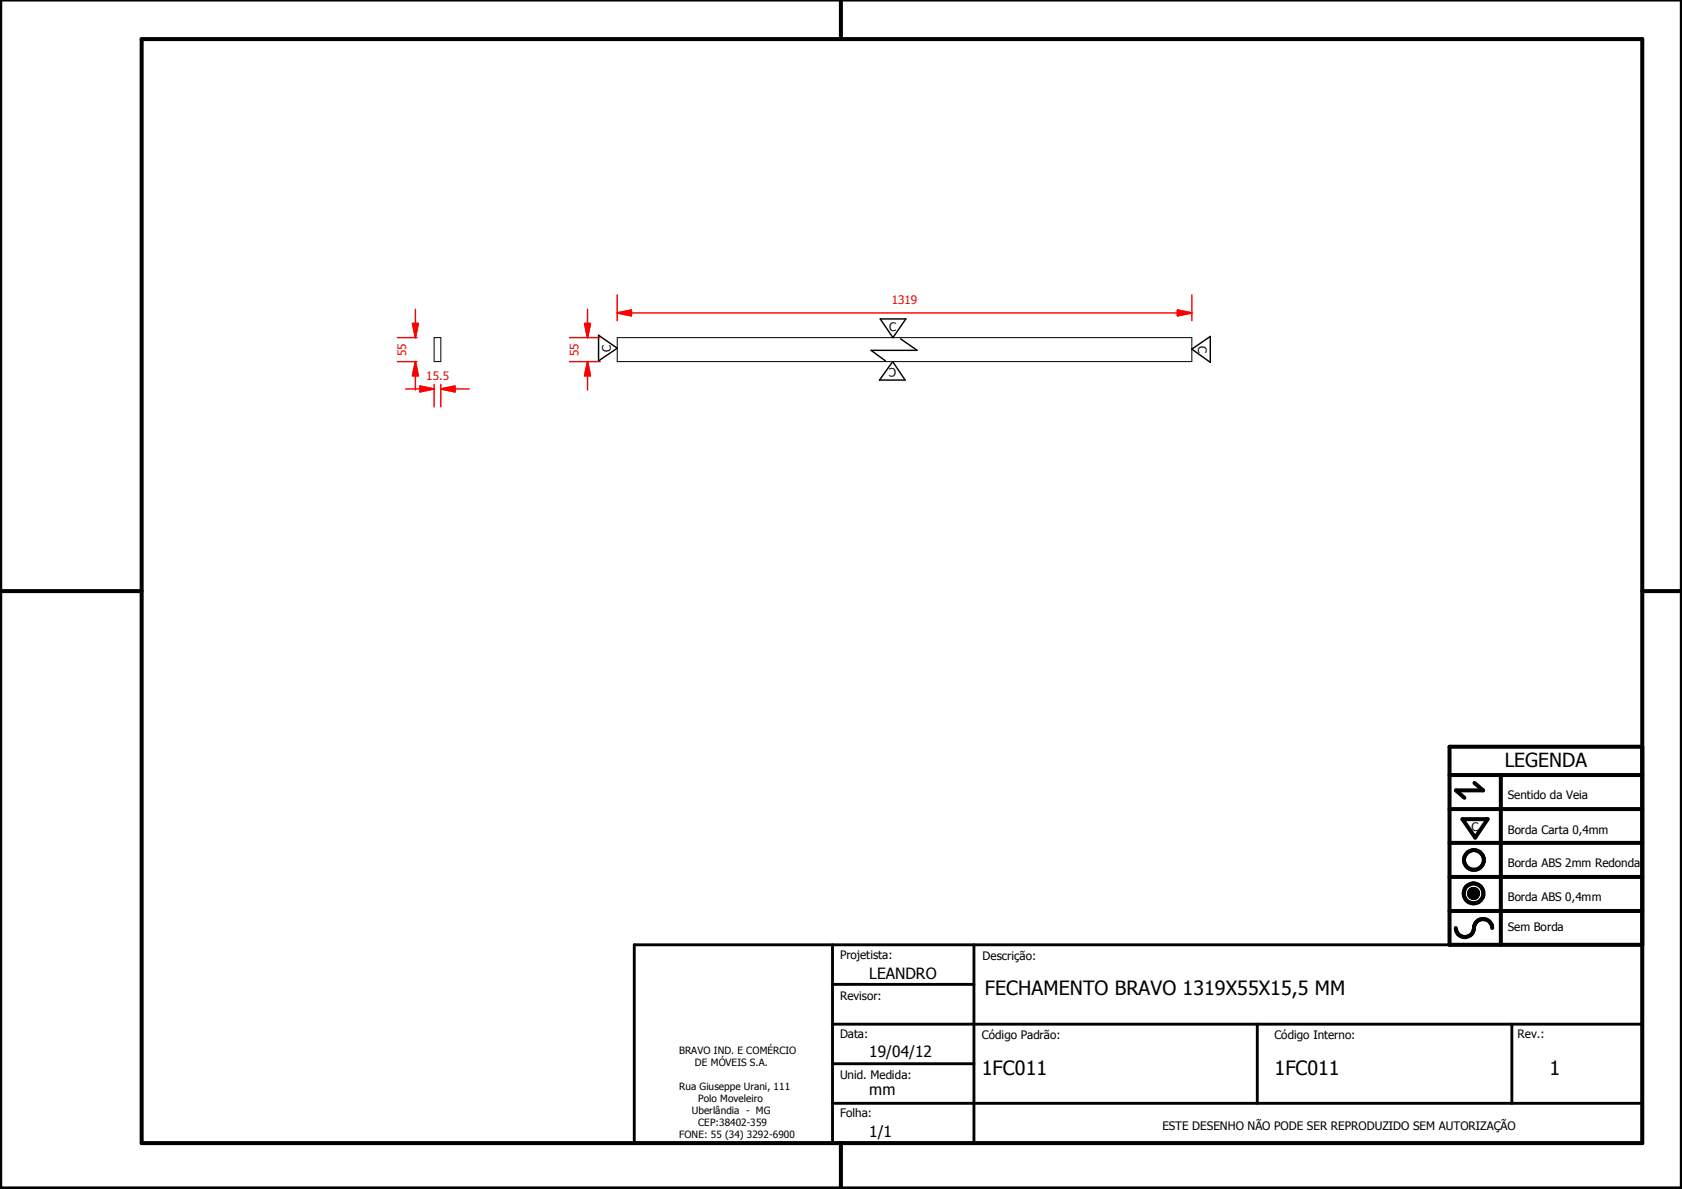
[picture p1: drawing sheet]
<svg xmlns="http://www.w3.org/2000/svg" width="297mm" height="210mm" viewBox="0 0 297 210" stroke-linecap="round" stroke-linejoin="round" font-family="sans-serif">
<g fill="none" stroke="#000" stroke-width=".18">
<path d="M76.7 59.6h1.1v4.2h-1.1zM109 59.6h101.5v4.2h-101.5zM259.4 157.6l1.6 .1zM259.4 157.7l1.6 .1zM259.4 157.8l1.6 .1zM259.4 157.9h1.6v.1zM259.4 157.9l1.6 .1h-1.5zM259.4 157.6h1.6zM259.5 158h1.5zM259.5 158l1.4 .1zM259.5 157.5l1.5 .1h-1.6zM259.5 157.5l1.5 .1z"/>
<path d="M259.5 158.1h1.4zM259.5 157.4l1.5 .1h-1.5zM259.5 157.4l1.5 .1zM259.5 158.1l1.4 .1zM259.5 157.3l1.4 .1h-1.4zM259.5 157.3l1.4 .1zM259.6 158.2h1.3zM259.6 158.2h1.2zM259.6 157.2l1.3 .1h-1.4zM259.6 157.2l1.3 .1zM259.6 158.2l1.2 .1zM259.6 157.2h1.3z"/>
<path d="M259.7 158.3h1.1zM259.7 158.3l1 .1zM259.7 157.1l1.1 .1h-1.2zM259.7 157.1l1.1 .1zM259.7 157.1h1.1zM259.8 158.4h.9zM259.8 158.4h.8zM259.8 157.1h1zM259.8 157.1h.9zM259.8 158.4l.8 .1zM259.8 157l.9 .1zM259.8 157h.8z"/>
<path d="M259.9 158.5h.7zM259.9 158.5h.6zM259.9 157h.7zM260 158.5h.5zM260 158.5h.4zM260 157h.6zM260.1 158.5h.3zM260.1 158.5h.2zM260.1 156.9l.4 .1zM260.1 156.9h.3zM260.1 156.9h.2z"/>
</g>
<g fill="#000">
<path d="M259.4 157.6h1.6zM259.5 157.5l1.5 .1h-1.6zM259.5 157.5l1.5 .1zM259.5 157.4l1.5 .1h-1.5zM259.5 157.4l1.5 .1zM259.5 157.3l1.4 .1h-1.4zM259.5 157.3l1.4 .1zM259.6 157.2l1.3 .1h-1.4zM259.6 157.2l1.3 .1zM259.6 157.2h1.3zM259.7 157.1l1.1 .1h-1.2zM259.7 157.1l1.1 .1z"/>
<path d="M259.7 157.1h1.1zM259.8 157.1h1zM259.8 157.1h.9zM259.8 157l.9 .1zM259.8 157h.8zM259.9 157h.7zM260 157h.6zM260.1 156.9l.4 .1zM260.1 156.9h.3zM260.1 156.9h.2zM260.1 158.5h.2zM260 158.5h.4z"/>
<path d="M260.1 158.5h.3zM259.9 158.5h.6zM260 158.5h.5zM259.8 158.4l.8 .1zM259.9 158.5h.7zM259.8 158.4h.8zM259.7 158.3l1 .1zM259.8 158.4h.9zM259.6 158.2l1.2 .1zM259.7 158.3h1.1zM259.6 158.2h1.2zM259.5 158.1l1.4 .1z"/>
<path d="M259.6 158.2h1.3zM259.5 158l1.4 .1zM259.5 158.1h1.4zM259.4 157.9l1.6 .1h-1.5zM259.5 158h1.5zM259.4 157.6l1.6 .1zM259.4 157.7l1.6 .1zM259.4 157.8l1.6 .1zM259.4 157.9h1.6v.1z"/>
</g>
<g fill="none" stroke="#000" stroke-width=".71">
<path d="M148.5 0v6.9M297 -.1v209.9h-297v-209.9M25 6.9h265v194.9h-265zM0 104.4h25M290 104.4h7M256 136.8h34M260.4 138.2l1.5 1.3h-4.8l1.5 1.3M265 136.8v30M290 131.8h-34v35h34M256 154.8h34M256 148.8h34M256 142.8h34"/>
<path d="M258.3 144.6h4.4l-2.2 3.3zM256 160.8h34M257.1 163.8a1.62 1.62 0 0 0 1.8 1.6 1.62 1.62 0 0 0 1.4-1.9 1.63 1.63 0 0 1 1.7-1.2 1.63 1.63 0 0 1 1.5 1.5M148.5 201.8v8"/>
<circle cx="260.2" cy="157.7" r="1.76"/>
<circle cx="260.2" cy="157.7" r=".82"/>
<circle cx="260.3" cy="151.8" r="1.76"/>
</g>
<path d="M112 166.8h178v35h-178zM147 173.8h25M147 166.8v35M172 166.8v35M147 194.8h143M147 180.8h143M147 187.8h25M222 180.8v14M267 180.8v14" fill="none" stroke="#000" stroke-width=".51"/>
<path d="M105.7 59.2l3.3 2.3-3.3 2.2zM155.4 56.3h4.6l-2.3 3.3zM159 59.8l3 2h-8.2l2.6 1.9M157.6 63.8l2.2 3.3h-4.5zM210.5 61.6l3.2-2.2v4.6z" fill="none" stroke="#000" stroke-width=".25"/>
<path d="M109 55.2h2.5" fill="none" stroke="#f00" stroke-width=".25"/>
<path d="M109 55.2l2.5-.5v1.1z" fill="#f00"/>
<path d="M109 55.2l2.5-.5v1.1zM207.9 55.2h2.6" fill="none" stroke="#f00" stroke-width=".25"/>
<path d="M207.9 54.7l2.6 .5-2.6 .6z" fill="#f00"/>
<path d="M109 52.1v4.5M111.5 55.2h96.4M207.9 54.7l2.6 .5-2.6 .6zM210.5 52.1v4.5M103.8 63.8v2.5" fill="none" stroke="#f00" stroke-width=".25"/>
<path d="M103.8 63.8l.5 2.5h-1.1z" fill="#f00"/>
<path d="M103.8 57.1v2.5M103.8 63.8l.5 2.5h-1.1z" fill="none" stroke="#f00" stroke-width=".25"/>
<path d="M103.2 57.1h1.1l-.5 2.5z" fill="#f00"/>
<path d="M100.6 59.6h5.4M103.2 57.1h1.1l-.5 2.5zM103.8 54.6v2.5M74.2 68.7h2.5M100.6 63.8h5.4M103.8 66.3v2.5" fill="none" stroke="#f00" stroke-width=".25"/>
<path d="M74.2 68.2l2.5 .5-2.5 .5z" fill="#f00"/>
<path d="M74.2 68.2l2.5 .5-2.5 .5zM77.8 68.7h2.5" fill="none" stroke="#f00" stroke-width=".25"/>
<path d="M77.8 68.7l2.5-.5v1z" fill="#f00"/>
<path d="M71.7 68.7h2.5M73.4 63.8v2.5M76.7 67.9v3.9M77.8 68.7l2.5-.5v1zM77.8 67.9v3.9M80.3 68.7h2.5" fill="none" stroke="#f00" stroke-width=".25"/>
<path d="M73.4 63.8l.5 2.5h-1z" fill="#f00"/>
<path d="M73.4 57.1v2.5M73.4 63.8l.5 2.5h-1z" fill="none" stroke="#f00" stroke-width=".25"/>
<path d="M72.9 57.1h1l-.5 2.5z" fill="#f00"/>
<path d="M70.2 59.6h3.5M72.9 57.1h1l-.5 2.5zM73.4 54.6v2.5M70.2 63.8h3.5M73.4 66.3v2.5" fill="none" stroke="#f00" stroke-width=".25"/>
<g font-size="3.5">
<text x="173.9" y="175.7">FECHAMENTO BRAVO 1319X55X15,5 MM</text>
<text x="173.4" y="189.7">1FC011</text>
<text x="225.1" y="189.7">1FC011</text>
<text x="273.6" y="189.7">1</text>
</g>
<text font-size="3.4" x="265.7" y="135.4">LEGENDA</text>
<g font-size="2.7">
<text x="153.5" y="172.8">LEANDRO</text>
<text x="153.5" y="186.6">19/04/12</text>
<text x="153.5" y="193.4">mm</text>
<text x="153.5" y="200.8">1/1</text>
</g>
<g font-size="2.1" fill="#f00">
<text x="157.5" y="53.6">1319</text>
<text x="71.8" y="62.9" transform="rotate(-90 71.8 62.9)">55</text>
<text x="102.1" y="62.9" transform="rotate(-90 102.1 62.9)">55</text>
<text x="75.3" y="67.1">15.5</text>
</g>
<g font-size="2.1">
<text x="157.1" y="58.5">C</text>
<text x="107.9" y="62.1" transform="rotate(-90 107.9 62.1)">C</text>
<text x="158.3" y="65" transform="rotate(180 158.3 65)">C</text>
<text x="211.6" y="61" transform="rotate(90 211.6 61)">C</text>
<text x="266.3" y="141.1">Sentido da Veia</text>
<text x="259.8" y="146.7">C</text>
<text x="266.3" y="147.2">Borda Carta 0,4mm</text>
<text x="266.3" y="153.1">Borda ABS 2mm Redonda</text>
<text x="266.3" y="159">Borda ABS 0,4mm</text>
<text x="266.3" y="164.4">Sem Borda</text>
<text x="148.4" y="169.3">Projetista:</text>
<text x="173.5" y="169.5">Descrição:</text>
<text x="148.4" y="176.6">Revisor:</text>
<text x="148.4" y="183.2">Data:</text>
<text x="173.4" y="183.3">Código Padrão:</text>
<text x="225.1" y="183.3">Código Interno:</text>
<text x="268" y="183.2">Rev.:</text>
<text x="148.4" y="190.5">Unid. Medida:</text>
<text x="148.4" y="197.2">Folha:</text>
<text x="205.3" y="199.5">ESTE DESENHO NÃO PODE SER REPRODUZIDO SEM AUTORIZAÇÃO</text>
</g>
<g font-size="1.8">
<text x="119.9" y="186">BRAVO IND. E COMÉRCIO</text>
<text x="122.7" y="188.1">DE MÓVEIS S.A.</text>
<text x="119.9" y="192.4">Rua Giuseppe Urani, 111</text>
<text x="122.2" y="196.7">Uberlândia - MG</text>
<text x="123.3" y="194.6">Polo Moveleiro</text>
<text x="119.9" y="201">FONE: 55 (34) 3292-6900</text>
<text x="123.3" y="198.8">CEP:38402-359</text>
</g>
</svg>
